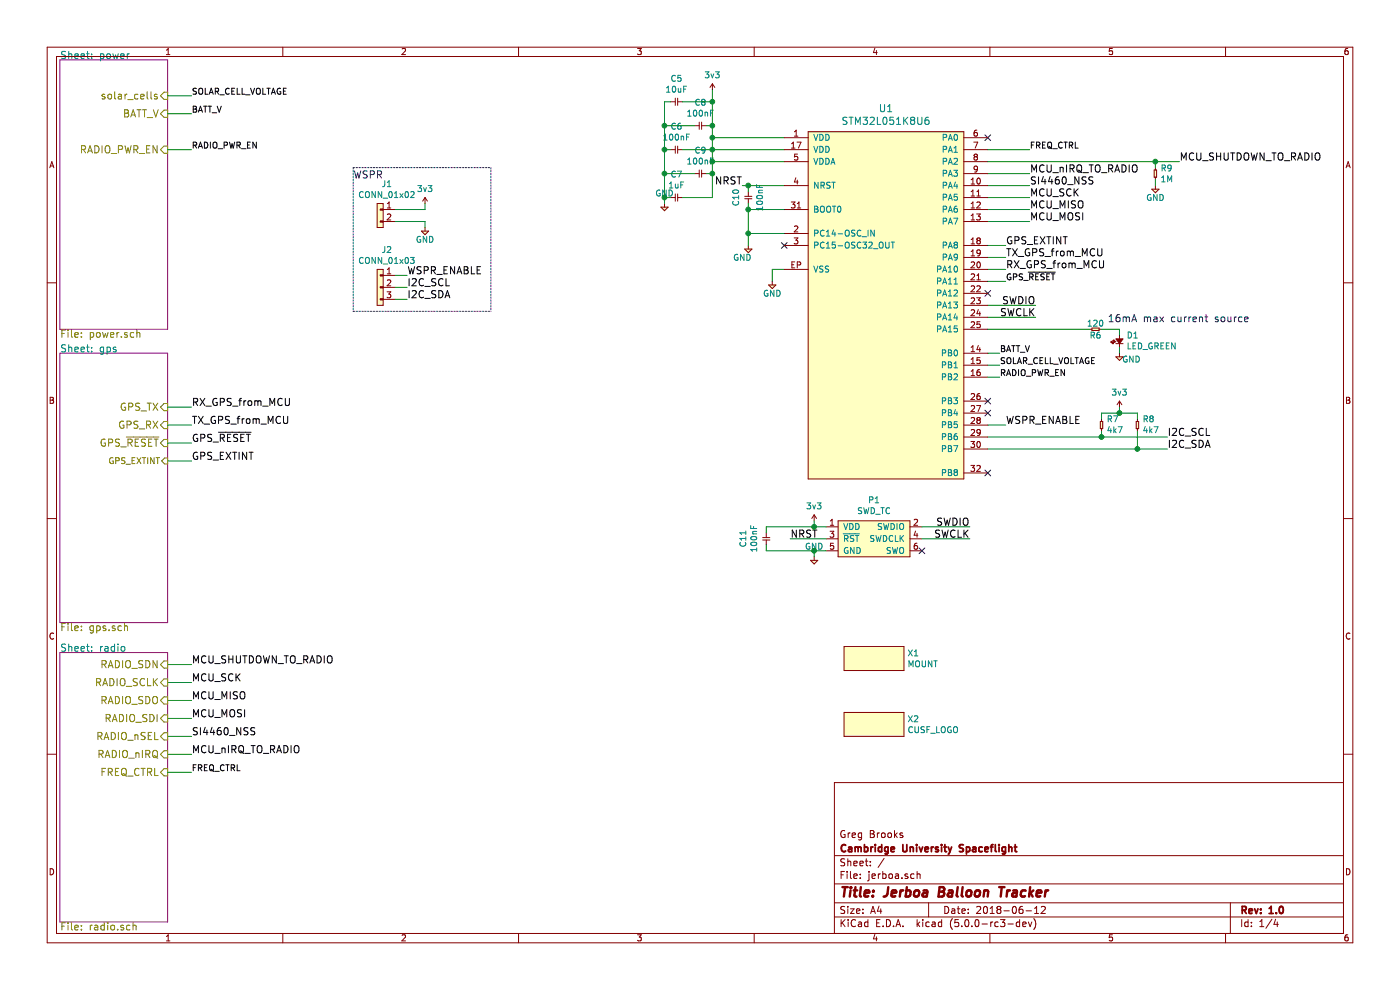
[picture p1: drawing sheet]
EESchema Schematic File Version 4
LIBS:jerboa-cache
EELAYER 26 0
EELAYER END
$Descr A4 11693 8268
encoding utf-8
Sheet 1 4
Title "Jerboa Balloon Tracker"
Date "2018-06-12"
Rev "1.0"
Comp "Cambridge University Spaceflight"
Comment1 "Greg Brooks"
Comment2 ""
Comment3 ""
Comment4 ""
$EndDescr
$Sheet
S 500  500  900  2250
U 5A37ABBB
F0 "power" 60
F1 "power.sch" 60
F2 "solar_cells" I R 1400 800 60 
F3 "BATT_V" I R 1400 950 60 
F4 "RADIO_PWR_EN" I R 1400 1250 60 
$EndSheet
$Sheet
S 500  2950 900  2250
U 5A37ABBE
F0 "gps" 60
F1 "gps.sch" 60
F2 "GPS_TX" I R 1400 3400 60 
F3 "GPS_RX" I R 1400 3550 60 
F4 "GPS_~RESET" I R 1400 3700 60 
F5 "GPS_EXTINT" I R 1400 3850 50 
$EndSheet
$Comp
L agg-kicad:GND #PWR017
U 1 1
P 6450 2350
F 0 "#PWR017" H 6320 2390 50  0001 L CNN
F 1 "GND" H 6450 2250 50  0000 C CNN
F 2 "" H 6450 2350 60  0001 C CNN
F 3 "" H 6450 2350 60  0001 C CNN
F 4 "Value" H 6450 2350 50  0001 C CNN "Farnell"
	1    6450 2350
	1    0    0    -1  
$EndComp
$Comp
L agg-kicad:C C8
U 1 1
P 5800 1050
F 0 "C8" H 5850 1245 50  0000 C CNN
F 1 "100nF" H 5850 1154 50  0000 C CNN
F 2 "agg:0402" H 5800 1050 50  0001 C CNN
F 3 "" H 5800 1050 50  0001 C CNN
F 4 "2533923" H 5800 1050 60  0001 C CNN "Farnell"
	1    5800 1050
	1    0    0    -1  
$EndComp
$Comp
L agg-kicad:GND #PWR012
U 1 1
P 5550 1700
F 0 "#PWR012" H 5420 1740 50  0001 L CNN
F 1 "GND" H 5550 1787 50  0000 C CNN
F 2 "" H 5550 1700 60  0001 C CNN
F 3 "" H 5550 1700 60  0001 C CNN
	1    5550 1700
	1    0    0    -1  
$EndComp
$Comp
L agg-kicad:C C5
U 1 1
P 5600 850
F 0 "C5" H 5650 1045 50  0000 C CNN
F 1 "10uF" H 5650 954 50  0000 C CNN
F 2 "agg:0402" H 5600 850 50  0001 C CNN
F 3 "" H 5600 850 50  0001 C CNN
F 4 "2611904" H 5600 850 60  0001 C CNN "Farnell"
	1    5600 850 
	1    0    0    -1  
$EndComp
$Comp
L agg-kicad:C C7
U 1 1
P 5600 1650
F 0 "C7" H 5650 1845 50  0000 C CNN
F 1 "1uF" H 5650 1754 50  0000 C CNN
F 2 "agg:0402" H 5600 1650 50  0001 C CNN
F 3 "" H 5600 1650 50  0001 C CNN
F 4 "1758879" H 5600 1650 60  0001 C CNN "Farnell"
	1    5600 1650
	1    0    0    -1  
$EndComp
Text Label 6600 4500 0    60   ~ 0
NRST
$Comp
L agg-kicad:3v3 #PWR014
U 1 1
P 5950 750
F 0 "#PWR014" H 5950 860 50  0001 L CNN
F 1 "3v3" H 5950 874 50  0000 C CNN
F 2 "" H 5950 750 60  0001 C CNN
F 3 "" H 5950 750 60  0001 C CNN
	1    5950 750 
	1    0    0    -1  
$EndComp
$Comp
L agg-kicad:SWD_TC P1
U 1 1
P 7300 4500
F 0 "P1" H 7300 4825 50  0000 C CNN
F 1 "SWD_TC" H 7300 4734 50  0000 C CNN
F 2 "agg:TC2030-NL" H 7000 4200 50  0001 L CNN
F 3 "" H 6900 4600 50  0001 C CNN
	1    7300 4500
	1    0    0    -1  
$EndComp
$Comp
L agg-kicad:GND #PWR019
U 1 1
P 6800 4650
F 0 "#PWR019" H 6670 4690 50  0001 L CNN
F 1 "GND" H 6800 4737 50  0000 C CNN
F 2 "" H 6800 4650 60  0001 C CNN
F 3 "" H 6800 4650 60  0001 C CNN
	1    6800 4650
	1    0    0    -1  
$EndComp
$Comp
L agg-kicad:3v3 #PWR018
U 1 1
P 6800 4350
F 0 "#PWR018" H 6800 4460 50  0001 L CNN
F 1 "3v3" H 6800 4474 50  0000 C CNN
F 2 "" H 6800 4350 60  0001 C CNN
F 3 "" H 6800 4350 60  0001 C CNN
	1    6800 4350
	1    0    0    -1  
$EndComp
Text Label 8100 4400 2    60   ~ 0
SWDIO
Text Label 8100 4500 2    60   ~ 0
SWCLK
Text Label 8650 2550 2    60   ~ 0
SWDIO
Text Label 8650 2650 2    60   ~ 0
SWCLK
NoConn ~ 7700 4600
$Comp
L agg-kicad:GND #PWR015
U 1 1
P 6250 2050
F 0 "#PWR015" H 6120 2090 50  0001 L CNN
F 1 "GND" H 6200 1950 50  0000 C CNN
F 2 "" H 6250 2050 60  0001 C CNN
F 3 "" H 6250 2050 60  0001 C CNN
	1    6250 2050
	1    0    0    -1  
$EndComp
$Comp
L agg-kicad:LED D1
U 1 1
P 9350 2900
F 0 "D1" V 9446 2842 50  0000 R CNN
F 1 "LED_GREEN" V 9355 2842 50  0000 R CNN
F 2 "agg:0603-LED" H 9350 2900 50  0001 C CNN
F 3 "http://www.farnell.com/datasheets/2057314.pdf?_ga=2.205110360.971487712.1514028244-506493331.1509210212&_gac=1.118829563.1511728794.Cj0KCQiA6enQBRDUARIsAGs1YQiJE2FAEjDkPfQxMJDRdXOREIvhi5-XX62hZWxB6j9IyKlXVrhl04oaArmMEALw_wcB" H 9350 2900 50  0001 C CNN
F 4 "2575345" H 9350 2900 60  0001 C CNN "Farnell"
	1    9350 2900
	0    -1   -1   0   
$EndComp
$Comp
L agg-kicad:R R6
U 1 1
P 9100 2750
F 0 "R6" H 9150 2700 50  0000 C CNN
F 1 "120" H 9150 2800 50  0000 C CNN
F 2 "agg:0402" H 9100 2750 50  0001 C CNN
F 3 "" H 9100 2750 50  0001 C CNN
F 4 "2140682" H 9100 2750 60  0001 C CNN "Farnell"
	1    9100 2750
	1    0    0    -1  
$EndComp
$Comp
L agg-kicad:GND #PWR020
U 1 1
P 9350 2950
F 0 "#PWR020" H 9220 2990 50  0001 L CNN
F 1 "GND" H 9450 2900 50  0000 C CNN
F 2 "" H 9350 2950 60  0001 C CNN
F 3 "" H 9350 2950 60  0001 C CNN
	1    9350 2950
	1    0    0    -1  
$EndComp
Text Notes 9250 2700 0    60   ~ 0
16mA max current source
$Comp
L agg-kicad:C C6
U 1 1
P 5600 1250
F 0 "C6" H 5650 1445 50  0000 C CNN
F 1 "100nF" H 5650 1354 50  0000 C CNN
F 2 "agg:0402" H 5600 1250 50  0001 C CNN
F 3 "" H 5600 1250 50  0001 C CNN
F 4 "2533923" H 5600 1250 60  0001 C CNN "Farnell"
	1    5600 1250
	1    0    0    -1  
$EndComp
$Comp
L agg-kicad:C C9
U 1 1
P 5800 1450
F 0 "C9" H 5850 1645 50  0000 C CNN
F 1 "100nF" H 5850 1554 50  0000 C CNN
F 2 "agg:0402" H 5800 1450 50  0001 C CNN
F 3 "" H 5800 1450 50  0001 C CNN
F 4 "2533923" H 5800 1450 60  0001 C CNN "Farnell"
	1    5800 1450
	1    0    0    -1  
$EndComp
$Comp
L agg-kicad:C C10
U 1 1
P 6250 1600
F 0 "C10" H 6300 1500 50  0000 C CNN
F 1 "100nF" H 6300 1700 50  0000 C CNN
F 2 "agg:0402" H 6250 1600 50  0001 C CNN
F 3 "" H 6250 1600 50  0001 C CNN
F 4 "2533923" H 6250 1600 60  0001 C CNN "Farnell"
	1    6250 1600
	0    1    1    0   
$EndComp
$Comp
L agg-kicad:C C11
U 1 1
P 6400 4550
F 0 "C11" H 6450 4745 50  0000 C CNN
F 1 "100nF" H 6450 4654 50  0000 C CNN
F 2 "agg:0402" H 6400 4550 50  0001 C CNN
F 3 "" H 6400 4550 50  0001 C CNN
F 4 "2533923" H 6400 4550 60  0001 C CNN "Farnell"
	1    6400 4550
	0    -1   -1   0   
$EndComp
Text Label 8600 1750 0    60   ~ 0
MCU_MISO
Text Label 8600 1650 0    60   ~ 0
MCU_SCK
Text Label 8600 1850 0    60   ~ 0
MCU_MOSI
Wire Wire Line
	6550 2250 6450 2250
Wire Wire Line
	6450 2250 6450 2350
Wire Wire Line
	5900 1450 5950 1450
Wire Wire Line
	5550 1450 5800 1450
Wire Wire Line
	5600 1250 5550 1250
Wire Wire Line
	5550 850  5550 1050
Connection ~ 5550 1450
Wire Wire Line
	5800 1050 5550 1050
Connection ~ 5550 1250
Wire Wire Line
	5600 850  5550 850 
Connection ~ 5550 1050
Wire Wire Line
	5600 1650 5550 1650
Connection ~ 5550 1650
Wire Wire Line
	5950 1650 5700 1650
Wire Wire Line
	5950 750  5950 850 
Connection ~ 5950 1450
Wire Wire Line
	5950 850  5700 850 
Wire Wire Line
	5900 1050 5950 1050
Connection ~ 5950 1050
Wire Wire Line
	5950 1150 6550 1150
Wire Wire Line
	5700 1250 5950 1250
Wire Wire Line
	5950 1350 6550 1350
Connection ~ 5950 850 
Connection ~ 5950 1150
Connection ~ 5950 1250
Connection ~ 5950 1350
Wire Wire Line
	6600 4500 6900 4500
Wire Wire Line
	6800 4400 6800 4350
Wire Wire Line
	6800 4650 6800 4600
Wire Wire Line
	8100 4400 7700 4400
Wire Wire Line
	7700 4500 8100 4500
Wire Wire Line
	8250 2550 8650 2550
Wire Wire Line
	8650 2650 8250 2650
Wire Wire Line
	6400 4450 6400 4400
Connection ~ 6800 4400
Wire Wire Line
	6400 4600 6400 4550
Connection ~ 6800 4600
Wire Wire Line
	6250 1600 6250 1550
Connection ~ 6250 1550
Wire Wire Line
	9350 2950 9350 2900
Wire Wire Line
	9350 2800 9350 2750
Wire Wire Line
	9350 2750 9200 2750
Wire Wire Line
	8600 1850 8250 1850
Wire Wire Line
	8250 1750 8600 1750
Wire Wire Line
	8600 1650 8250 1650
Wire Wire Line
	8250 1550 8600 1550
Text Label 6200 1550 2    60   ~ 0
NRST
Wire Wire Line
	6200 1550 6250 1550
Text Label 8400 2150 0    60   ~ 0
TX_GPS_from_MCU
Text Label 8400 2250 0    60   ~ 0
RX_GPS_from_MCU
NoConn ~ 6550 2050
NoConn ~ 8250 2450
NoConn ~ 8250 3350
Wire Wire Line
	6400 4600 6800 4600
Wire Wire Line
	6400 4400 6800 4400
Text Label 1600 6150 0    60   ~ 0
SI4460_NSS
Text Label 1600 5700 0    60   ~ 0
MCU_SCK
Text Label 1600 5850 0    60   ~ 0
MCU_MISO
Text Label 1600 6000 0    60   ~ 0
MCU_MOSI
Wire Wire Line
	1400 6000 1600 6000
Wire Wire Line
	1400 5850 1600 5850
Wire Wire Line
	1400 5700 1600 5700
Text Label 1600 3550 0    60   ~ 0
TX_GPS_from_MCU
Text Label 1600 3400 0    60   ~ 0
RX_GPS_from_MCU
Wire Wire Line
	1400 3400 1600 3400
Wire Wire Line
	1400 3550 1600 3550
Wire Wire Line
	1400 6150 1600 6150
Wire Wire Line
	1400 5550 1600 5550
Wire Wire Line
	1400 6300 1600 6300
Text Label 9850 1350 0    60   ~ 0
MCU_SHUTDOWN_TO_RADIO
Text Label 8600 1450 0    60   ~ 0
MCU_nIRQ_TO_RADIO
Wire Wire Line
	8250 1450 8600 1450
Text Label 1600 5550 0    60   ~ 0
MCU_SHUTDOWN_TO_RADIO
Text Label 1600 6300 0    60   ~ 0
MCU_nIRQ_TO_RADIO
$Comp
L agg-kicad:R R9
U 1 1
P 9650 1400
F 0 "R9" V 9654 1441 50  0000 L CNN
F 1 "1M" V 9745 1441 50  0000 L CNN
F 2 "agg:0402" H 9650 1400 50  0001 C CNN
F 3 "" H 9650 1400 50  0001 C CNN
F 4 "2447127" H 9650 1400 50  0001 C CNN "Farnell"
	1    9650 1400
	0    1    1    0   
$EndComp
$Comp
L agg-kicad:GND #PWR022
U 1 1
P 9650 1550
F 0 "#PWR022" H 9520 1590 50  0001 L CNN
F 1 "GND" H 9650 1450 50  0000 C CNN
F 2 "" H 9650 1550 50  0001 C CNN
F 3 "" H 9650 1550 50  0001 C CNN
	1    9650 1550
	1    0    0    -1  
$EndComp
Wire Wire Line
	9650 1550 9650 1500
Wire Wire Line
	9650 1400 9650 1350
Wire Wire Line
	1400 3700 1600 3700
Text Label 1600 3700 0    60   ~ 0
GPS_~RESET
Text Label 8400 2350 0    50   ~ 0
GPS_~RESET
$Comp
L agg-kicad:CONN_01x02 J1
U 1 1
P 3200 1750
F 0 "J1" H 3231 1965 50  0000 C CNN
F 1 "CONN_01x02" H 3231 1874 50  0000 C CNN
F 2 "agg:SIL-254P-02" H 3200 1750 50  0001 C CNN
F 3 "http://www.farnell.com/datasheets/2290158.pdf" H 3200 1750 50  0001 C CNN
F 4 "1593458" H 3200 1750 50  0001 C CNN "Farnell"
	1    3200 1750
	1    0    0    -1  
$EndComp
$Comp
L agg-kicad:GND #PWR06
U 1 1
P 3550 1900
F 0 "#PWR06" H 3420 1940 50  0001 L CNN
F 1 "GND" H 3550 1800 50  0000 C CNN
F 2 "" H 3550 1900 60  0001 C CNN
F 3 "" H 3550 1900 60  0001 C CNN
F 4 "Value" H 3550 1900 50  0001 C CNN "Farnell"
	1    3550 1900
	1    0    0    -1  
$EndComp
$Comp
L agg-kicad:3v3 #PWR05
U 1 1
P 3550 1700
F 0 "#PWR05" H 3550 1810 50  0001 L CNN
F 1 "3v3" H 3550 1824 50  0000 C CNN
F 2 "" H 3550 1700 60  0001 C CNN
F 3 "" H 3550 1700 60  0001 C CNN
	1    3550 1700
	1    0    0    -1  
$EndComp
Wire Wire Line
	3550 1900 3550 1850
Wire Wire Line
	3550 1850 3300 1850
Wire Wire Line
	3300 1750 3550 1750
Wire Wire Line
	3550 1750 3550 1700
$Comp
L agg-kicad:CONN_01x03 J2
U 1 1
P 3200 2300
F 0 "J2" H 3231 2515 50  0000 C CNN
F 1 "CONN_01x03" H 3231 2424 50  0000 C CNN
F 2 "agg:SIL-254P-03" H 3200 2300 50  0001 C CNN
F 3 "" H 3200 2300 50  0001 C CNN
F 4 "1593459" H 3200 2300 50  0001 C CNN "Farnell"
	1    3200 2300
	1    0    0    -1  
$EndComp
Text Label 3400 2300 0    60   ~ 0
WSPR_ENABLE
Wire Wire Line
	3400 2300 3300 2300
Wire Wire Line
	3300 2400 3400 2400
Wire Wire Line
	3300 2500 3400 2500
Text Notes 2950 1500 0    60   ~ 0
WSPR
Wire Notes Line
	2950 1400 2950 2600
Wire Notes Line
	2950 2600 4100 2600
Wire Notes Line
	2950 1400 4100 1400
Wire Notes Line
	4100 1400 4100 2600
Wire Wire Line
	5550 1450 5550 1650
Wire Wire Line
	5550 1250 5550 1450
Wire Wire Line
	5550 1050 5550 1250
Wire Wire Line
	5550 1650 5550 1700
Wire Wire Line
	5950 1450 5950 1650
Wire Wire Line
	5950 1050 5950 1150
Wire Wire Line
	5950 850  5950 1050
Wire Wire Line
	5950 1150 5950 1250
Wire Wire Line
	5950 1250 6550 1250
Wire Wire Line
	5950 1250 5950 1350
Wire Wire Line
	5950 1350 5950 1450
Wire Wire Line
	6800 4400 6900 4400
Wire Wire Line
	6800 4600 6900 4600
Wire Wire Line
	6250 1550 6550 1550
Wire Wire Line
	9650 1350 9850 1350
Text Label 9750 3650 0    60   ~ 0
I2C_SCL
Text Label 9750 3750 0    60   ~ 0
I2C_SDA
Text Label 8400 3550 0    60   ~ 0
WSPR_ENABLE
Wire Wire Line
	8250 2150 8400 2150
Wire Wire Line
	8400 2250 8250 2250
Wire Wire Line
	8250 3550 8400 3550
Wire Wire Line
	1400 950  1600 950 
Wire Wire Line
	1600 800  1400 800 
Text Label 8350 2950 0    50   ~ 0
BATT_V
Text Label 1600 800  0    50   ~ 0
SOLAR_CELL_VOLTAGE
Text Label 1600 950  0    50   ~ 0
BATT_V
$Sheet
S 500  5450 900  2250
U 5A37ABC3
F0 "radio" 60
F1 "radio.sch" 60
F2 "RADIO_SDN" I R 1400 5550 60 
F3 "RADIO_SCLK" I R 1400 5700 60 
F4 "RADIO_SDO" I R 1400 5850 60 
F5 "RADIO_SDI" I R 1400 6000 60 
F6 "RADIO_nSEL" I R 1400 6150 60 
F7 "RADIO_nIRQ" I R 1400 6300 60 
F8 "FREQ_CTRL" I R 1400 6450 60 
$EndSheet
Text Label 8600 1550 0    60   ~ 0
SI4460_NSS
Text Label 3400 2400 0    60   ~ 0
I2C_SCL
Text Label 3400 2500 0    60   ~ 0
I2C_SDA
$Comp
L agg-kicad:R R?
U 1 1
P 9200 3600
AR Path="/5A37ABC3/5B4501B9" Ref="R?"  Part="1" 
AR Path="/5B4501B9" Ref="R7"  Part="1" 
F 0 "R7" V 9296 3559 50  0000 R CNN
F 1 "4k7" V 9205 3559 50  0000 R CNN
F 2 "agg:0402" H 9200 3600 50  0001 C CNN
F 3 "" H 9200 3600 50  0001 C CNN
F 4 "2447187" H 0   0   50  0001 C CNN "Farnell"
	1    9200 3600
	0    -1   -1   0   
$EndComp
$Comp
L agg-kicad:R R?
U 1 1
P 9500 3600
AR Path="/5A37ABC3/5B461FB6" Ref="R?"  Part="1" 
AR Path="/5B461FB6" Ref="R8"  Part="1" 
F 0 "R8" V 9596 3559 50  0000 R CNN
F 1 "4k7" V 9505 3559 50  0000 R CNN
F 2 "agg:0402" H 9500 3600 50  0001 C CNN
F 3 "" H 9500 3600 50  0001 C CNN
F 4 "2447187" H 0   0   50  0001 C CNN "Farnell"
	1    9500 3600
	0    -1   -1   0   
$EndComp
$Comp
L agg-kicad:3v3 #PWR021
U 1 1
P 9350 3400
F 0 "#PWR021" H 9350 3510 50  0001 L CNN
F 1 "3v3" H 9350 3524 50  0000 C CNN
F 2 "" H 9350 3400 60  0001 C CNN
F 3 "" H 9350 3400 60  0001 C CNN
	1    9350 3400
	1    0    0    -1  
$EndComp
Wire Wire Line
	8250 3750 9500 3750
Wire Wire Line
	8250 3650 9200 3650
Wire Wire Line
	9200 3600 9200 3650
Connection ~ 9200 3650
Wire Wire Line
	9200 3650 9750 3650
Wire Wire Line
	9500 3600 9500 3750
Connection ~ 9500 3750
Wire Wire Line
	9500 3750 9750 3750
Wire Wire Line
	9500 3500 9500 3450
Wire Wire Line
	9500 3450 9350 3450
Wire Wire Line
	9200 3450 9200 3500
Wire Wire Line
	9350 3400 9350 3450
Connection ~ 9350 3450
Wire Wire Line
	9350 3450 9200 3450
$Comp
L agg-kicad:PART X1
U 1 1
P 7050 5550
F 0 "X1" H 7578 5646 50  0000 L CNN
F 1 "MOUNT" H 7578 5555 50  0000 L CNN
F 2 "agg:M2.5_HOLE" H 7050 5550 50  0001 C CNN
F 3 "" H 7050 5550 50  0001 C CNN
	1    7050 5550
	1    0    0    -1  
$EndComp
NoConn ~ 8250 1150
Wire Wire Line
	8250 3050 8350 3050
NoConn ~ 8250 3950
Text Label 1600 6450 0    50   ~ 0
FREQ_CTRL
Text Label 8600 1250 0    50   ~ 0
FREQ_CTRL
Text Label 8350 3050 0    50   ~ 0
SOLAR_CELL_VOLTAGE
Wire Wire Line
	8250 2950 8350 2950
NoConn ~ 8250 3450
$Comp
L STM32L051K8U6:STM32L051K8U6 U1
U 1 1
P 7400 2500
F 0 "U1" H 7400 4097 60  0000 C CNN
F 1 "STM32L051K8U6" H 7400 3991 60  0000 C CNN
F 2 "agg:QFN-32-EP-ST" H 7050 800 60  0001 L CNN
F 3 "http://www.st.com/resource/en/datasheet/stm32l051t8.pdf" H 7050 700 60  0001 L CNN
F 4 "2488323" H 7050 600 60  0001 L CNN "Farnell"
	1    7400 2500
	1    0    0    -1  
$EndComp
Wire Wire Line
	8600 1250 8250 1250
Wire Wire Line
	8250 1350 9650 1350
Connection ~ 9650 1350
Wire Wire Line
	8250 2350 8400 2350
Wire Wire Line
	1400 6450 1600 6450
Wire Wire Line
	6250 1700 6250 1750
Wire Wire Line
	6550 1950 6250 1950
Connection ~ 6250 1950
Wire Wire Line
	6250 1950 6250 2050
Wire Wire Line
	6250 1750 6550 1750
Connection ~ 6250 1750
Wire Wire Line
	6250 1750 6250 1950
Text Label 1600 1250 0    50   ~ 0
RADIO_PWR_EN
Text Label 8350 3150 0    50   ~ 0
RADIO_PWR_EN
Wire Wire Line
	1400 1250 1600 1250
Wire Wire Line
	8350 3150 8250 3150
Wire Wire Line
	8250 2750 9100 2750
Text Label 1600 3850 0    60   ~ 0
GPS_EXTINT
Wire Wire Line
	1400 3850 1600 3850
Text Label 8400 2050 0    60   ~ 0
GPS_EXTINT
Wire Wire Line
	8400 2050 8250 2050
$Comp
L agg-kicad:PART X2
U 1 1
P 7050 6100
F 0 "X2" H 7578 6196 50  0000 L CNN
F 1 "CUSF_LOGO" H 7578 6105 50  0000 L CNN
F 2 "Jerboa:cusf_logo" H 7050 6100 50  0001 C CNN
F 3 "" H 7050 6100 50  0001 C CNN
	1    7050 6100
	1    0    0    -1  
$EndComp
$EndSCHEMATC
